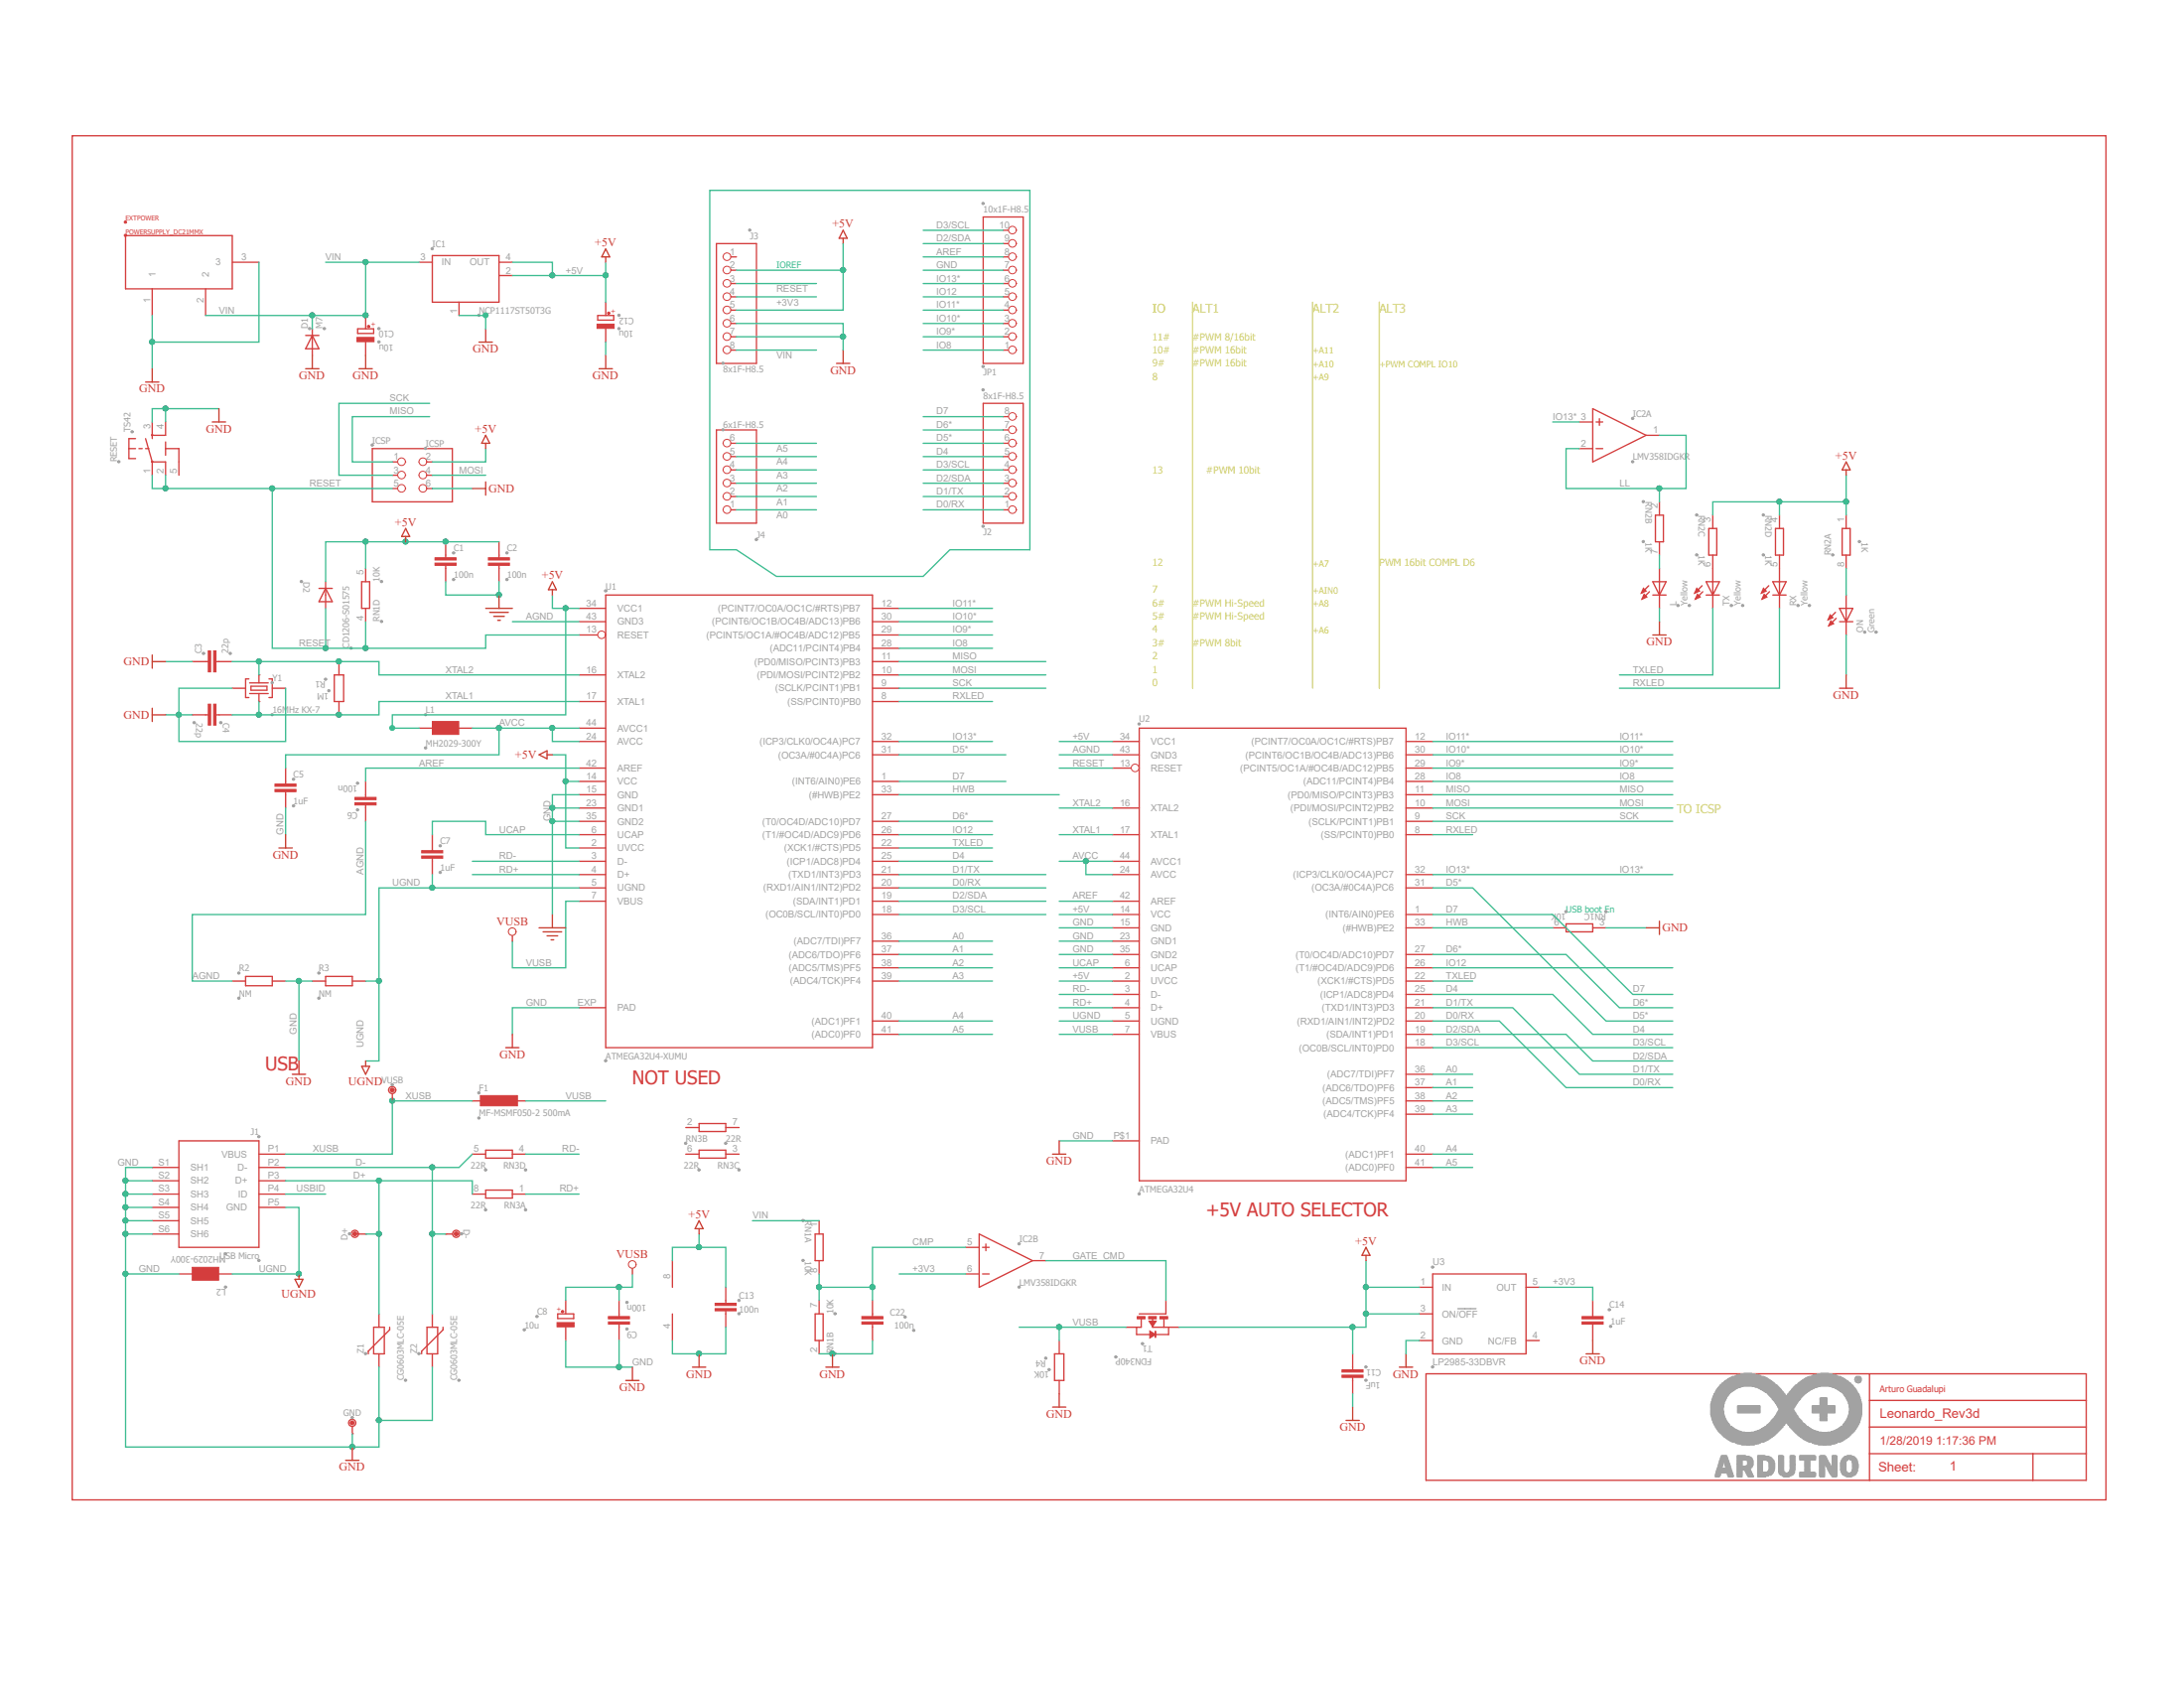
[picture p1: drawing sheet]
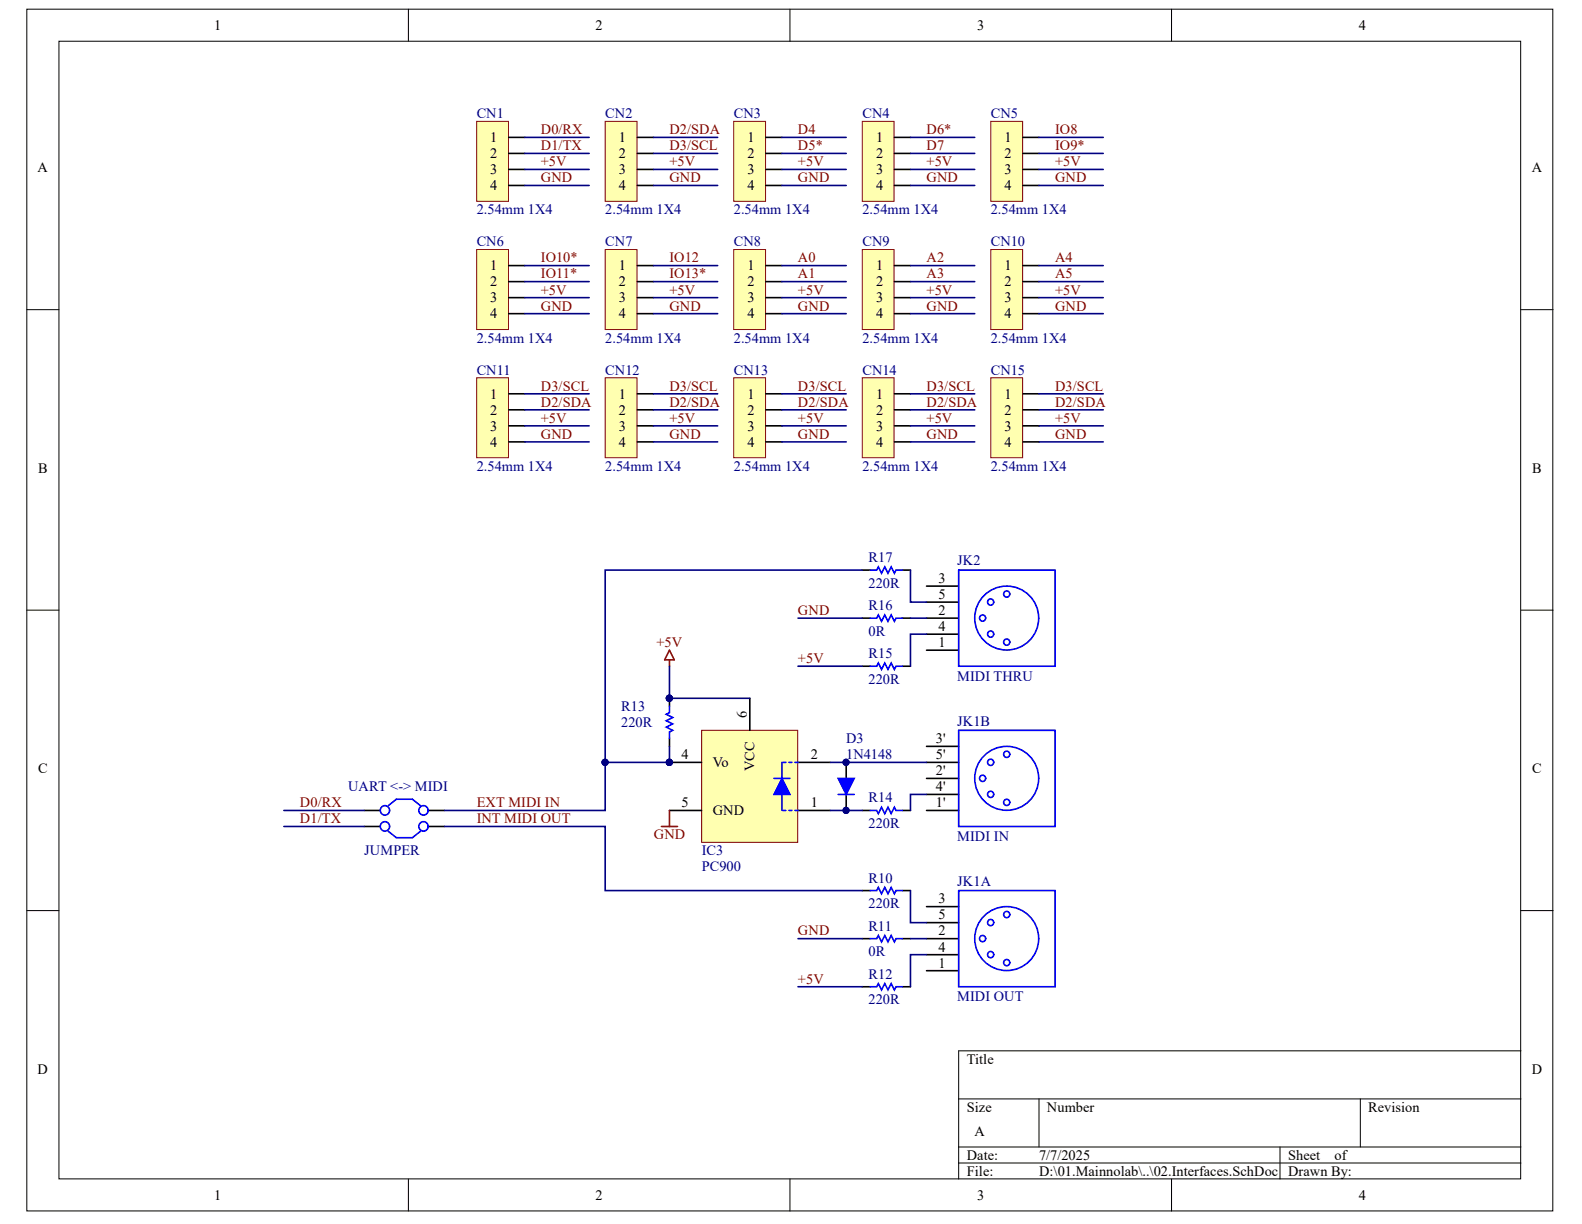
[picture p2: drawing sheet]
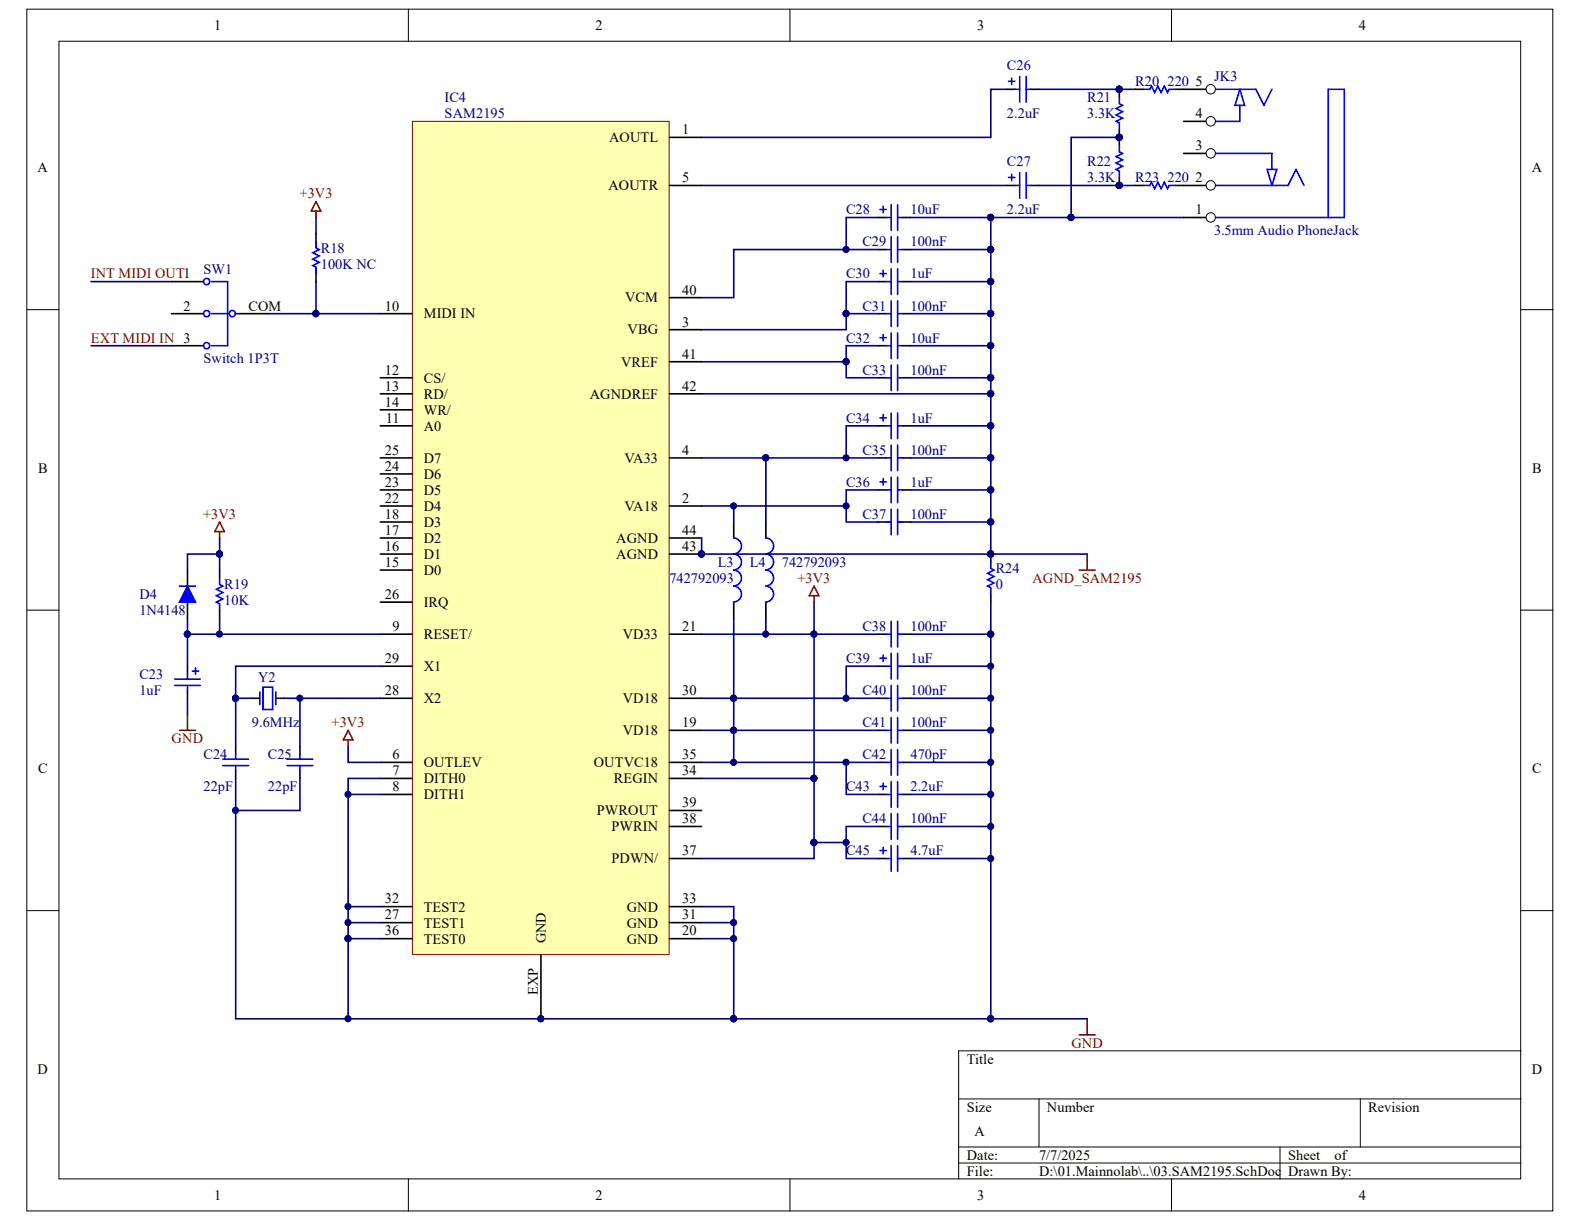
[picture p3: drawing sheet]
# Altium project Main.PrjPcb
3 sheets, 117 parts. Net scope: global (net labels, ports and power ports of the same name join across sheets).
Board file: 00.main.PcbDoc
Sheets:
  01.Leonardo_Rev3d.SchDoc
  02.Interfaces.SchDoc
  03.SAM2195.SchDoc

## Sheet 01.Leonardo_Rev3d.SchDoc: Leonardo_Rev3d
size 409 x 289 mm; Date: 1/28/2019 1:17:36 PM; SheetNumber: 1; Origin: Eagle; CODE-ARDUINO: DNP; GateName_1: G$1; SymbolName_1: A3L-LOC; LibraryName: Arduino-utility; DeviceSetName: A3-FRAME; Sheet: Sheet:; ReferenceDesignsAREPROVIDED"ASIS"AND"WITHALLFAULTS.ArduinoSADISCLAIMSALLOTHERWARRANTIES,EXPRESSORIMPLIED,
REGARDINGPRODUCTS,INCLUDINGBUTNOTLIMITEDTO,ANYIMPLIEDWARRANTIESOFMERCHANTABILITYORFITNESSFORAPARTICULARPURPOSE

ArduinoSAmaymakechangestospecificationsandproductdescriptionsatanytime,withoutnotice.TheCustomermustnot
relyontheabsenceorcharacteristicsofanyfeaturesorinstructionsmarked"reserved"or"undefined."ArduinoSAreserves
theseforfuturedefinitionandshallhavenoresponsibilitywhatsoeverforconflictsorincompatibilitiesarisingfromfuturechangestothem.
TheproductinformationontheWebSiteorMaterialsissubjecttochangewithoutnotice.Donotfinalizeadesignwiththisinfo

ARDUINOandotherArduinobrandsandlogosandTrademarksofArduinoSA.AllArduinoSATrademarkscannotbeusedwithoutowner'sformalpermission: Reference Designs ARE PROVIDED "AS IS" AND "WITH ALL FAULTS. Arduino SA DISCLAIMS ALL OTHER WARRANTIES, EXPRESS OR IMPLIED, / REGARDING PRODUCTS, INCLUDING BUT NOT LIMITED TO, ANY IMPLIED WARRANTIES OF MERCHANTABILITY OR FITNESS FOR A PARTICULAR PURPOSE / Arduino SA may make changes to specifications and product descriptions at any time, without notice. The Customer must not / rely on the absence or characteristics of any features or instructions marked "reserved" or "undefined." Arduino SA reserves / these for future definition and shall have no responsibility whatsoever for conflicts or incompatibilities arising from future changes to them. / The product information on the Web Site or Materials is subject to change without notice. Do not finalize a design with this info / ARDUINO and other Arduino brands and logos and Trademarks of Arduino SA. All Arduino SA Trademarks cannot be used without owner's formal permission

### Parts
C1  100n  [C0603-ROUND]
C2  100n  [C0603-ROUND]
C3  22p  [C0603-ROUND]
C4  22p  [C0603-ROUND]
C5  1uF  [C0603-ROUND]
C6  100n  [C0603-ROUND]
C7  1uF  [C0603-ROUND]
C8  10u  [SMC_B]
C9  100n  [C0603-ROUND]
C10  10u  [SMC_B]
C11  1uF  [C0603-ROUND]
C12  10u  [SMC_B]
C13  100n  [C0603-ROUND]
C14  1uF  [C0603-ROUND]
C22  100n  [C0603-ROUND]
D1  M7  [SMB]
D2  CD1206-S01575  [MINIMELF]
D+  DNP  [TP-1.00MM]  (value not drawn)
D-  DNP  [TP-1.00MM]  (value not drawn)
EXTPOWER  POWERSUPPLY_DC21MMX  [POWERSUPPLY_DC-21MM]
F1  MF-MSMF050-2 500mA  [L1812]
GND  DNP  [TP-1.00MM]  (value not drawn)
IC1  NCP1117ST50T3G  [SOT223]
IC2  LMV358IDGKR  [MSOP08]  (parts A,B,C of 3)
ICSP  ICSP  [2X03]
J1  USB Micro  [CON2_USB_MICRO_B_AT]
J2  8x1F-H8.5  [1X08]
J3  8x1F-H8.5  [1X08]
J4  6x1F-H8.5  [1X06]
JP1  10x1F-H8.5  [1X10]
L  Yellow  [CHIPLED_0805]
L1  MH2029-300Y  [0805]
L2  MH2029-300Y  [0805]
ON  Green  [CHIPLED_0805]
R1  1M  [R0603-ROUND]
R2  NM  [R0402]
R3  NM  [R0402]
R4  10K  [R0603-ROUND]
RESET  TS42  [TS42]
RN1  10K  [CAY16]  (parts A,B,C,D of 4)
RN2  1K  [CAY16]  (parts A,B,C,D of 4)
RN3  22R  [CAY16]  (parts A,B,C,D of 4)
RX  Yellow  [CHIPLED_0805]
T1  FDN340P  [SOT-23]
TX  Yellow  [CHIPLED_0805]
U1  ATMEGA32U4-XUMU  [QFN44ML7X7]
U2  ATMEGA32U4  [TQFP44-PAD]
U3  LP2985-33DBVR  [SOT23-DBV]
VUSB  DNP  [TP-1.00MM]  (value not drawn)
Y1  16MHz KX-7  [CRYSTAL-3.2-2.5]
Z1  CG0603MLC-05E  [CT/CN0603]
Z2  CG0603MLC-05E  [CT/CN0603]

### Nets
+3V3: C14.2 IC2.6(-IN) J3.4 U3.5(OUT)
+5V: C1.1 C2.1 C11.2 C12.+ C13.1 D2.C IC1.2(OUT) IC1.4(OUT) IC2.8(V+) ICSP.2 J3.2 J3.5 L1.1 RN1.5 RN2.1 RN2.3 RN2.4 T1.2(S) U1.2(UVCC) U1.14(VCC) U1.34(VCC1) U2.2(UVCC) U2.14(VCC) U2.34(VCC1) U3.1(IN) U3.3(ON/~{OFF})
GND: C1.2 C2.2 C3.1 C4.2 C5.2 C8.- C9.1 C10.- C11.1 C12.- C13.2 C14.1 C22.1 D1.A EXTPOWER.1 EXTPOWER.3 GND.X(P$1) IC1.1(GND/ADJ) IC2.4(V-) ICSP.6 J1.S1(SH1) J1.S2(SH2) J1.S3(SH3) J1.S4(SH4) J1.S5(SH5) J1.S6(SH6) J3.6 J3.7 JP1.7 L.C L2.2 ON.C R2.2 R3.1 R4.1 RESET.3 RESET.4 RN1.2 RN1.3 U1.15(GND) U1.23(GND1) U1.35(GND2) U1.EXP(PAD) U2.15(GND) U2.23(GND1) U2.35(GND2) U2.P$1(PAD) U3.2(GND) Y1.2(GND) Y1.4(GND) Z1.2 Z2.2
UGND: C7.2 J1.P5(GND) L2.1 R3.2 U1.5(UGND) U2.5(UGND)
VUSB: C8.+ C9.2 F1.1 R4.2 T1.1(D) U1.7(VBUS) U2.7(VBUS)
A0: J4.1 U1.36((ADC7/TDI)PF7) U2.36((ADC7/TDI)PF7)
A1: J4.2 U1.37((ADC6/TDO)PF6) U2.37((ADC6/TDO)PF6)
A2: J4.3 U1.38((ADC5/TMS)PF5) U2.38((ADC5/TMS)PF5)
A3: J4.4 U1.39((ADC4/TCK)PF4) U2.39((ADC4/TCK)PF4)
A4: J4.5 U1.40((ADC1)PF1) U2.40((ADC1)PF1)
A5: J4.6 U1.41((ADC0)PF0) U2.41((ADC0)PF0)
AGND: C6.1 R2.1 U1.43(GND3) U2.43(GND3)
AREF: C6.2 JP1.8 U1.42(AREF) U2.42(AREF)
AVCC: C5.1 L1.2 U1.24(AVCC) U1.44(AVCC1) U2.24(AVCC) U2.44(AVCC1)
CMP: C22.2 IC2.5(+IN) RN1.7 RN1.8
D0/RX: J2.1 U1.20((RXD1/AIN1/INT2)PD2) U2.20((RXD1/AIN1/INT2)PD2)
D1/TX: J2.2 U1.21((TXD1/INT3)PD3) U2.21((TXD1/INT3)PD3)
D2/SDA: J2.3 JP1.9 U1.19((SDA/INT1)PD1) U2.19((SDA/INT1)PD1)
D3/SCL: J2.4 JP1.10 U1.18((OC0B/SCL/INT0)PD0) U2.18((OC0B/SCL/INT0)PD0)
D4: J2.5 U1.25((ICP1/ADC8)PD4) U2.25((ICP1/ADC8)PD4)
D5*: J2.6 U1.31((OC3A/#0C4A)PC6) U2.31((OC3A/#0C4A)PC6)
D6*: J2.7 U1.27((T0/OC4D/ADC10)PD7) U2.27((T0/OC4D/ADC10)PD7)
D7: J2.8 U1.1((INT6/AIN0)PE6) U2.1((INT6/AIN0)PE6)
D+: D+.X(P$1) J1.P3(D+) RN3.8 Z1.1
D-: D-.X(P$1) J1.P2(D-) RN3.5 Z2.1
GATE_CMD: IC2.7(OUT) T1.3(G)
HWB: RN1.6 U1.33((#HWB)PE2) U2.33((#HWB)PE2)
IO8: JP1.1 U1.28((ADC11/PCINT4)PB4) U2.28((ADC11/PCINT4)PB4)
IO9*: JP1.2 U1.29((PCINT5/OC1A/#OC4B/ADC12)PB5) U2.29((PCINT5/OC1A/#OC4B/ADC12)PB5)
IO10*: JP1.3 U1.30((PCINT6/OC1B/OC4B/ADC13)PB6) U2.30((PCINT6/OC1B/OC4B/ADC13)PB6)
IO11*: JP1.4 U1.12((PCINT7/OC0A/OC1C/#RTS)PB7) U2.12((PCINT7/OC0A/OC1C/#RTS)PB7)
IO12: JP1.5 U1.26((T1/#OC4D/ADC9)PD6) U2.26((T1/#OC4D/ADC9)PD6)
IO13*: IC2.3(+IN) JP1.6 U1.32((ICP3/CLK0/OC4A)PC7) U2.32((ICP3/CLK0/OC4A)PC7)
LL: IC2.1(OUT) IC2.2(-IN) RN2.2
MISO: ICSP.1 U1.11((PD0/MISO/PCINT3)PB3) U2.11((PD0/MISO/PCINT3)PB3)
MOSI: ICSP.4 U1.10((PDI/MOSI/PCINT2)PB2) U2.10((PDI/MOSI/PCINT2)PB2)
RD+: RN3.1 U1.4(D+) U2.4(D+)
RD-: RN3.4 U1.3(D-) U2.3(D-)
RESET: D2.A ICSP.5 J3.3 RESET.1 RESET.2 RN1.4 U1.13(RESET) U2.13(RESET)
RXLED: RX.C U1.8((SS/PCINT0)PB0) U2.8((SS/PCINT0)PB0)
SCK: ICSP.3 U1.9((SCLK/PCINT1)PB1) U2.9((SCLK/PCINT1)PB1)
TXLED: TX.C U1.22((XCK1/#CTS)PD5) U2.22((XCK1/#CTS)PD5)
UCAP: C7.1 U1.6(UCAP) U2.6(UCAP)
USBID: J1.P4(ID)
VIN: C10.+ D1.C EXTPOWER.2 IC1.3(IN) J3.8 RN1.1
XTAL1: C4.1 R1.1 U1.17(XTAL1) U2.17(XTAL1) Y1.1(C1)
XTAL2: C3.2 R1.2 U1.16(XTAL2) U2.16(XTAL2) Y1.3(C2)
XUSB: F1.2 J1.P1(VBUS) VUSB.X(P$1)
NetL_A: L.A RN2.7
NetON_A: ON.A RN2.8
NetRN2_5: RN2.5 RX.A
NetRN2_6: RN2.6 TX.A

Not connected (* = marked no-connect by the designer): J3 1; RESET 5(5-GND); RN3 2(1) 3(1) 6(2) 7(2); U3 4(NC/FB)

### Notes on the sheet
- IOREF
- 10#
- 9#
- 11#
- IO
- #PWM 8/16bit
- #PWM 16bit
- ALT1
- +A11
- +A10
- ALT2
- +PWM COMPL IO10
- ALT3
- 8
- +A9
- 13
- #PWM 10bit
- 12
- +A7
- PWM 16bit COMPL D6
- 4
- 5#
- 6#
- 7
- #PWM Hi-Speed
- +A6
- +A8
- +AIN0
- 0
- 1
- 2
- 3#
- #PWM 8bit
- TO ICSP
- (near RN1) USB boot En
- USB
- NOT USED
- (near U2) +5V AUTO SELECTOR
- Arturo Guadalupi
- Leonardo_Rev3d
- Sheet:
- 1/28/2019 1:17:36 PM
- Labels drawn without touching a wire or pin: UGND

## Sheet 02.Interfaces.SchDoc
size A

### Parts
CN1  2.54mm 1X4  [Grove-4P-180D]
CN2  2.54mm 1X4  [Grove-4P-180D]
CN3  2.54mm 1X4  [Grove-4P-180D]
CN4  2.54mm 1X4  [Grove-4P-180D]
CN5  2.54mm 1X4  [Grove-4P-180D]
CN6  2.54mm 1X4  [Grove-4P-180D]
CN7  2.54mm 1X4  [Grove-4P-180D]
CN8  2.54mm 1X4  [Grove-4P-180D]
CN9  2.54mm 1X4  [Grove-4P-180D]
CN10  2.54mm 1X4  [Grove-4P-180D]
CN11  2.54mm 1X4  [Grove-4P-180D]
CN12  2.54mm 1X4  [Grove-4P-180D]
CN13  2.54mm 1X4  [Grove-4P-180D]
CN14  2.54mm 1X4  [Grove-4P-180D]
CN15  2.54mm 1X4  [Grove-4P-180D]
D3  1N4148  [SOD-323]
IC3  PC900  [DIP-6]
JK1  Jack MIDI-Dual  [HDC-052]  (parts A,B of 2)
JK2  Jack MIDI  [HDC-052-01]
R10  220R  [R0603-ROUND]
R11  0R  [R0603-ROUND]
R12  220R  [R0603-ROUND]
R13  220R  [R0603-ROUND]
R14  220R  [R0603-ROUND]
R15  220R  [R0603-ROUND]
R16  0R  [R0603-ROUND]
R17  220R  [R0603-ROUND]
UART_<->_MIDI  2X2P  [A2541WV0-2X2P]

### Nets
+5V: CN1.3 CN2.3 CN3.3 CN4.3 CN5.3 CN6.3 CN7.3 CN8.3 CN9.3 CN10.3 CN11.3 CN12.3 CN13.3 CN14.3 CN15.3 IC3.6(VCC) R12.1 R13.2 R15.1
GND: CN1.4 CN2.4 CN3.4 CN4.4 CN5.4 CN6.4 CN7.4 CN8.4 CN9.4 CN10.4 CN11.4 CN12.4 CN13.4 CN14.4 CN15.4 IC3.5(GND) R11.1 R16.1
A0: CN8.1
A1: CN8.2
A2: CN9.1
A3: CN9.2
A4: CN10.1
A5: CN10.2
D0/RX: CN1.1 UART_<->_MIDI.2
D1/TX: CN1.2 UART_<->_MIDI.4
D2/SDA: CN2.1 CN11.2 CN12.2 CN13.2 CN14.2 CN15.2
D3/SCL: CN2.2 CN11.1 CN12.1 CN13.1 CN14.1 CN15.1
D4: CN3.1
D5*: CN3.2
D6*: CN4.1
D7: CN4.2
EXT MIDI I/P: IC3.4(Vo) R13.1 R17.1 UART_<->_MIDI.1
INT MIDI O/P: R10.1 UART_<->_MIDI.3
IO8: CN5.1
IO9*: CN5.2
IO10*: CN6.1
IO11*: CN6.2
IO12: CN7.1
IO13*: CN7.2
NetD3_1: D3.1 IC3.2 JK1.5'
NetD3_2: D3.2 IC3.1 R14.2
NetJK1_2: JK1.2 R11.2
NetJK1_4: JK1.4 R12.2
NetJK1_4': JK1.4' R14.1
NetJK1_5: JK1.5 R10.2
NetJK2_2: JK2.2 R16.2
NetJK2_4: JK2.4 R15.2
NetJK2_5: JK2.5 R17.2

Not connected (* = marked no-connect by the designer): JK1 1 1' 2'(2) 3 3'; JK2 1 3

## Sheet 03.SAM2195.SchDoc
size A

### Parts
C23  1uF  [Cap SMD 4x5.3]
C24  22pF  [C0603-ROUND]
C25  22pF  [C0603-ROUND]
C26  2.2uF  [Cap SMD 4x5.3]
C27  2.2uF  [Cap SMD 4x5.3]
C28  10uF  [Cap SMD 4x5.3]
C29  100nF  [C0603-ROUND]
C30  1uF  [Cap SMD 4x5.3]
C31  100nF  [C0603-ROUND]
C32  10uF  [Cap SMD 4x5.3]
C33  100nF  [C0603-ROUND]
C34  1uF  [Cap SMD 4x5.3]
C35  100nF  [C0603-ROUND]
C36  1uF  [Cap SMD 4x5.3]
C37  100nF  [C0603-ROUND]
C38  100nF  [C0603-ROUND]
C39  1uF  [Cap SMD 4x5.3]
C40  100nF  [C0603-ROUND]
C41  100nF  [C0603-ROUND]
C42  470pF  [C0603-ROUND]
C43  2.2uF  [Cap SMD 4x5.3]
C44  100nF  [C0603-ROUND]
C45  4.7uF  [Cap SMD 4x5.3]
D4  1N4148  [SOD-323]
IC4  SAM2195
JK3  Jack 3.5mm PhoneJack  [PhoneJack EJ05-06-PF]
L3  742792093  [0805]
L4  742792093  [0805]
R18  100K NC  [R0603-ROUND]
R19  10K  [R0603-ROUND]
R20  220  [R0603-ROUND]
R21  3.3K  [R0603-ROUND]
R22  3.3K  [R0603-ROUND]
R23  220  [R0603-ROUND]
R24  0  [R0603-ROUND]
SW1  Switch 1P3T  [SW 1P3T - SS13D01]
Y2  9.6MHz  [HC-49S DIP]

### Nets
+3V3: C38.1 C44.1 C45.1 D4.2 IC4.6(OUTLEV) IC4.21(VD33) IC4.34(REGIN) IC4.37(PDWN/) L4.1 R18.1 R19.2
AGND_SAM2195: C28.2 C29.2 C30.2 C31.2 C32.2 C33.2 C34.2 C35.2 C36.2 C37.2 IC4.42(AGNDREF) IC4.43(AGND) IC4.44(AGND) JK3.1 R21.2 R22.1 R24.2
GND: C23.2 C24.1 C25.1 C38.2 C39.2 C40.2 C41.2 C42.2 C43.2 C44.2 C45.2 IC4.7(DITH0) IC4.8(DITH1) IC4.20(GND) IC4.27(TEST1) IC4.31(GND) IC4.32(TEST2) IC4.33(GND) IC4.36(TEST0) IC4.EXP(GND) R24.1
EXT MIDI I/P: SW1.3
INT MIDI O/P: SW1.1
NetC23_1: C23.1 D4.1 IC4.9(RESET/) R19.1
NetC24_2: C24.2 IC4.29(X1) Y2.2
NetC25_2: C25.2 IC4.28(X2) Y2.1
NetC26_1: C26.1 IC4.1(AOUTL)
NetC26_2: C26.2 R20.2 R21.1
NetC27_1: C27.1 IC4.5(AOUTR)
NetC27_2: C27.2 R22.2 R23.2
NetC28_1: C28.1 C29.1 IC4.40(VCM)
NetC30_1: C30.1 C31.1 IC4.3(VBG)
NetC32_1: C32.1 C33.1 IC4.41(VREF)
NetC34_1: C34.1 C35.1 IC4.4(VA33) L4.2
NetC36_1: C36.1 C37.1 IC4.2(VA18) L3.2
NetC39_1: C39.1 C40.1 C41.1 C42.1 C43.1 IC4.19(VD18) IC4.30(VD18) IC4.35(OUTVC18) L3.1
NetIC4_10: IC4.10(MIDI_IN) R18.2 SW1.COM(COMMON1)
NetJK3_2: JK3.2 R23.1
NetJK3_5: JK3.5 R20.1

Not connected (* = marked no-connect by the designer): IC4 11(A0) 12(CS/) 13(RD/) 14(WR/) 15(D0) 16(D1) 17(D2) 18(D3_) 22(D4) 23(D5) 24(D6) 25(D7_) 26(IRQ) 38(PWRIN) 39(PWROUT); JK3 3 4; SW1 2

## Nets that join several sheets
+3V3: 01.Leonardo_Rev3d (C14.2 IC2.6 J3.4 U3.5), 03.SAM2195 (11 pins)
+5V: 01.Leonardo_Rev3d (26 pins), 02.Interfaces (19 pins)
GND: 01.Leonardo_Rev3d (52 pins), 02.Interfaces (18 pins), 03.SAM2195 (21 pins)
A0: 01.Leonardo_Rev3d (J4.1 U1.36 U2.36), 02.Interfaces (CN8.1)
A1: 01.Leonardo_Rev3d (J4.2 U1.37 U2.37), 02.Interfaces (CN8.2)
A2: 01.Leonardo_Rev3d (J4.3 U1.38 U2.38), 02.Interfaces (CN9.1)
A3: 01.Leonardo_Rev3d (J4.4 U1.39 U2.39), 02.Interfaces (CN9.2)
A4: 01.Leonardo_Rev3d (J4.5 U1.40 U2.40), 02.Interfaces (CN10.1)
A5: 01.Leonardo_Rev3d (J4.6 U1.41 U2.41), 02.Interfaces (CN10.2)
D0/RX: 01.Leonardo_Rev3d (J2.1 U1.20 U2.20), 02.Interfaces (CN1.1 UART_<->_MIDI.2)
D1/TX: 01.Leonardo_Rev3d (J2.2 U1.21 U2.21), 02.Interfaces (CN1.2 UART_<->_MIDI.4)
D2/SDA: 01.Leonardo_Rev3d (J2.3 JP1.9 U1.19 U2.19), 02.Interfaces (6 pins)
D3/SCL: 01.Leonardo_Rev3d (J2.4 JP1.10 U1.18 U2.18), 02.Interfaces (6 pins)
D4: 01.Leonardo_Rev3d (J2.5 U1.25 U2.25), 02.Interfaces (CN3.1)
D5*: 01.Leonardo_Rev3d (J2.6 U1.31 U2.31), 02.Interfaces (CN3.2)
D6*: 01.Leonardo_Rev3d (J2.7 U1.27 U2.27), 02.Interfaces (CN4.1)
D7: 01.Leonardo_Rev3d (J2.8 U1.1 U2.1), 02.Interfaces (CN4.2)
EXT MIDI I/P: 02.Interfaces (IC3.4 R13.1 R17.1 UART_<->_MIDI.1), 03.SAM2195 (SW1.3)
INT MIDI O/P: 02.Interfaces (R10.1 UART_<->_MIDI.3), 03.SAM2195 (SW1.1)
IO8: 01.Leonardo_Rev3d (JP1.1 U1.28 U2.28), 02.Interfaces (CN5.1)
IO9*: 01.Leonardo_Rev3d (JP1.2 U1.29 U2.29), 02.Interfaces (CN5.2)
IO10*: 01.Leonardo_Rev3d (JP1.3 U1.30 U2.30), 02.Interfaces (CN6.1)
IO11*: 01.Leonardo_Rev3d (JP1.4 U1.12 U2.12), 02.Interfaces (CN6.2)
IO12: 01.Leonardo_Rev3d (JP1.5 U1.26 U2.26), 02.Interfaces (CN7.1)
IO13*: 01.Leonardo_Rev3d (IC2.3 JP1.6 U1.32 U2.32), 02.Interfaces (CN7.2)
